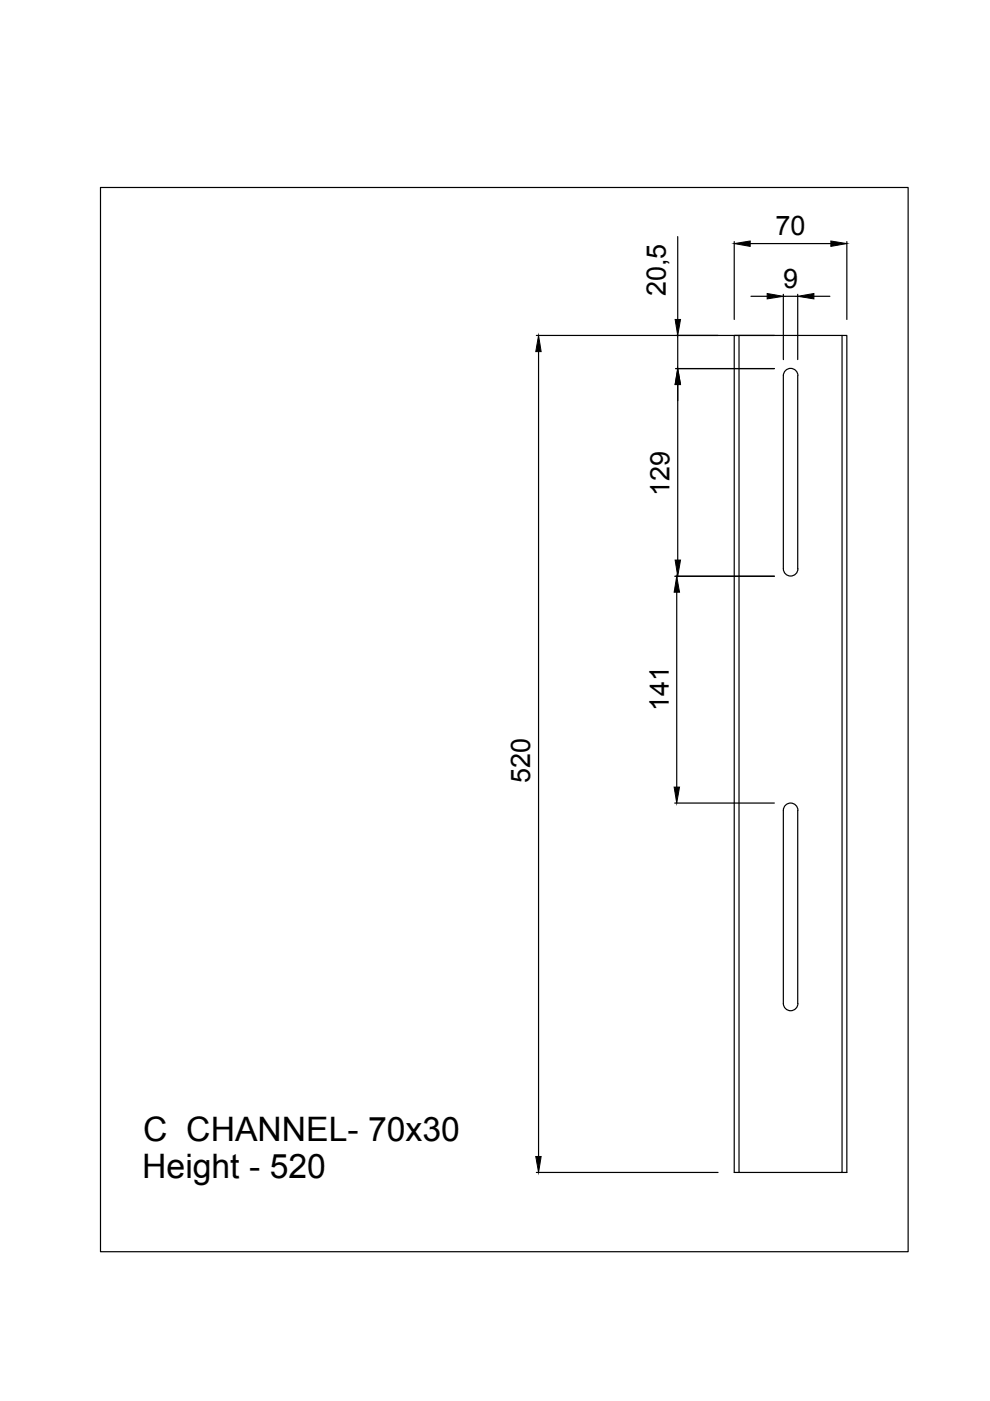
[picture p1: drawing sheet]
<svg xmlns="http://www.w3.org/2000/svg" width="210mm" height="297mm" viewBox="0 0 210 297" stroke-linecap="round" stroke-linejoin="round" font-family="sans-serif">
<!-- layer: 0 -->
<g fill="none" stroke="#000" stroke-width=".25">
<path d="M21.3 39.8h171.2v225.6h-171.2zM143.7 50.2v17.5M155.7 51.2v16.5M159.1 51.6h17.1M179.5 51.2v16.5M113.7 71.1h64.8M114.2 74.5v170.7M143.3 78.1h20.9M143.7 71.1v7M159.2 62.8h3.5M166.1 62.4v13.8M166.1 62.8h3"/>
<path d="M169.1 62.4v13.8M169.1 79.7v40.9M169.2 79.7a1.55 1.55 0 0 0-1.6-1.6 1.55 1.55 0 0 0-1.5 1.6v40.9a1.55 1.55 0 0 0 1.5 1.5 1.55 1.55 0 0 0 1.6-1.5M172.6 62.8h3.4M143.7 81.5v37.2M143.1 122.2h21.1M143.5 125.6v41.3M143.1 170.3h21.1M166.1 171.8a1.55 1.55 0 0 1 1.5-1.5 1.55 1.55 0 0 1 1.6 1.5M166.1 171.8v40.9a1.55 1.55 0 0 0 1.5 1.6 1.55 1.55 0 0 0 1.6-1.6M169.1 171.8v41M113.7 248.6h38.5"/>
<path d="M156.7 248.6h-1v-177.5h1v177.5h21.8v-177.5h1v177.5h-1"/>
</g>
<path d="M155.7 51.6l3.4-.5v1.1zM176.2 51.1l3.3 .5-3.3 .6zM114.2 71.1l.5 3.4h-1.1zM143.1 67.7h1.2l-.6 3.4zM162.7 62.2l3.4 .6-3.4 .6zM169.1 62.8l3.5-.6v1.2zM143.7 78.1l.6 3.4h-1.2zM143.1 118.7h1.2l-.6 3.5zM143.5 122.2l.6 3.4h-1.2zM142.9 166.9h1.2l-.6 3.4zM113.6 245.2h1.1l-.5 3.4z" fill="#000" stroke="#000" stroke-width=".21"/>
<g font-size="7.2">
<text x="30.4" y="241.9">C CHANNEL- 70x30</text>
<text x="30.2" y="249.9">Height - 520</text>
</g>
<g font-size="5.7">
<text x="164.4" y="49.9">70</text>
<text x="141.2" y="62.8" transform="rotate(-90 141.2 62.8)">20,5</text>
<text x="166" y="61">9</text>
<text x="141.9" y="105.1" transform="rotate(-90 141.9 105.1)">129</text>
<text x="141.8" y="150.8" transform="rotate(-90 141.8 150.8)">141</text>
<text x="112.4" y="166" transform="rotate(-90 112.4 166)">520</text>
</g>
</svg>
